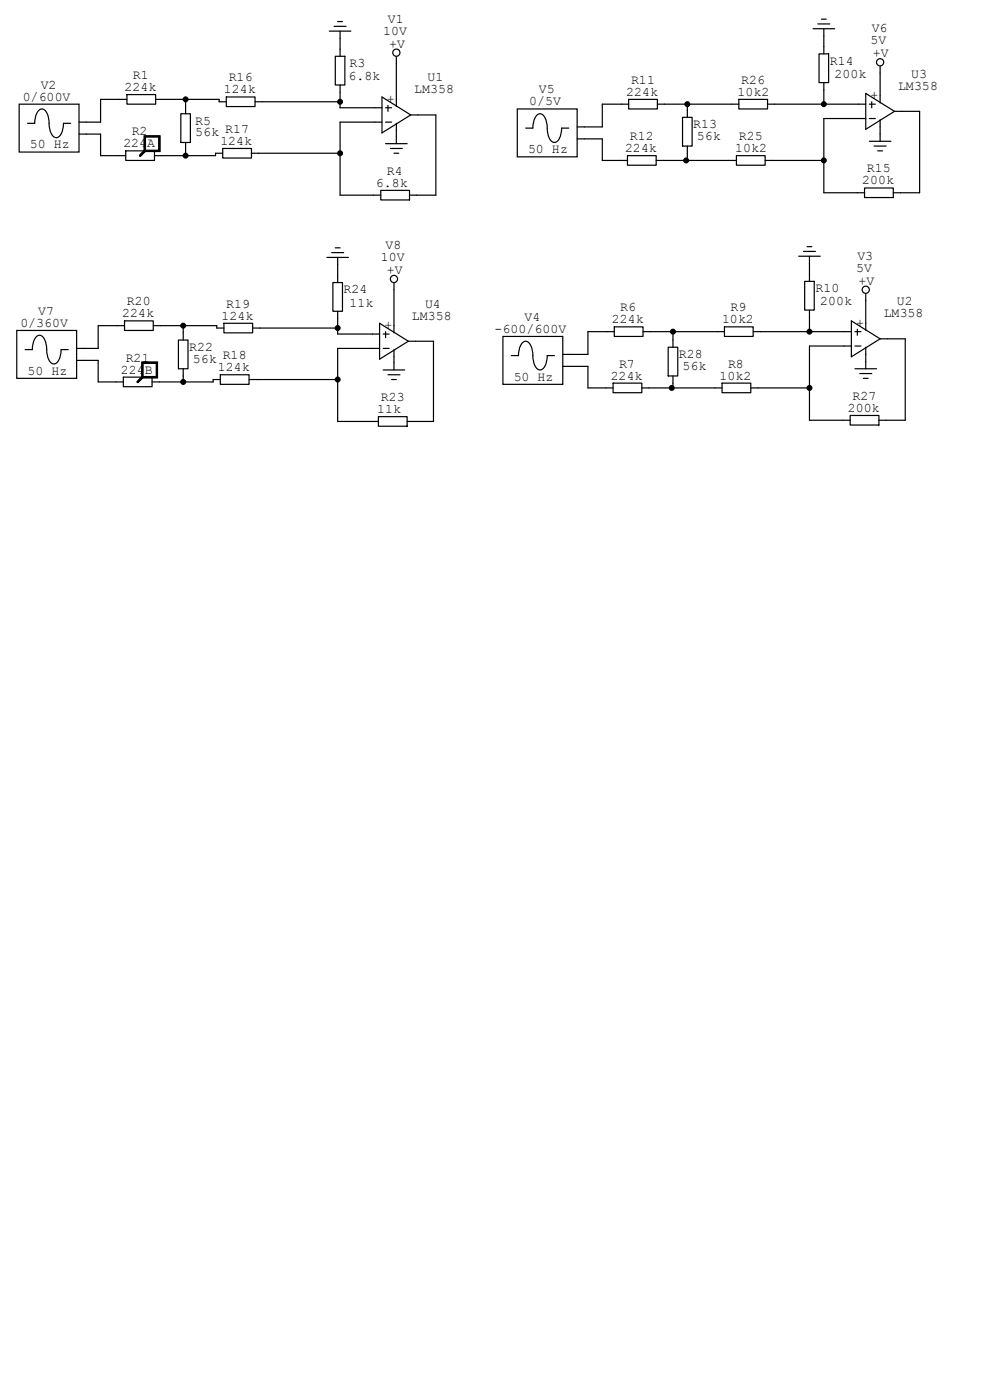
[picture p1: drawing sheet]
<svg xmlns="http://www.w3.org/2000/svg" width="210mm" height="297mm" viewBox="0 0 210 297" stroke-linecap="round" stroke-linejoin="round" font-family="sans-serif">
<g fill="none" stroke="#000" stroke-width=".25">
<path d="M84.1 11.9v1.6M79.5 22.9h1.5M79.5 25.9h1.5M81 20.6l6.1 3.8-6.1 3.8zM81.8 22.9h1.3M81.8 25.9h1.3M81.8 30.5h4.6M82.3 22.4v1.2M82.8 31.5h2.5M83.6 32.5h1M84.1 21.1v1.5M84.1 26.2v1.5"/>
<path d="M84.1 29v1.5M87.1 24.4h1.5"/>
</g>
<circle cx="84.1" cy="11.2" r=".76" fill="#fff" stroke="#000" stroke-width=".25"/>
<path d="M69.8 6.6h4.6M70.9 5.6h2.5M71.6 4.6h1M72.1 6.6v1.5" fill="none" stroke="#000" stroke-width=".25"/>
<path d="M4.1 22.1h12.7v10.2h-12.7z" fill-rule="evenodd" fill="#fff" stroke="#000" stroke-width=".25"/>
<path d="M5.8 26.2h1.6a3.4 3.4 0 0 1 1.1-3 1.19 1.19 0 0 1 1.6 1.1l.3 1.9a3.4 3.4 0 0 0 1.2 2.9 1.19 1.19 0 0 0 1.5-1l.4-1.9h1.5M16.8 25.9h1.5M16.8 28.4h1.5" fill="none" stroke="#000" stroke-width=".25"/>
<path d="M30.7 29h3.1v3h-3.1z" fill-rule="evenodd" fill="#fff" stroke="#000" stroke-width=".51"/>
<path d="M30.7 32l-1 1" fill="none" stroke="#000" stroke-width=".51"/>
<path d="M30.2 77h3.1v3h-3.1z" fill-rule="evenodd" fill="#fff" stroke="#000" stroke-width=".51"/>
<path d="M30.2 80l-1 1" fill="none" stroke="#000" stroke-width=".51"/>
<path d="M3.6 70.1h12.7v10.2h-12.7z" fill-rule="evenodd" fill="#fff" stroke="#000" stroke-width=".25"/>
<path d="M69.3 54.6h4.6M70.4 53.6h2.5M71.1 52.6h1M71.6 54.6v1.5M83.6 59.9v1.6M5.3 74.2h1.6a3.4 3.4 0 0 1 1.1-3 1.19 1.19 0 0 1 1.6 1.1l.3 1.9a3.4 3.4 0 0 0 1.2 2.9 1.19 1.19 0 0 0 1.5-1l.4-1.9h1.5M16.3 73.9h1.5M16.3 76.5h1.5" fill="none" stroke="#000" stroke-width=".25"/>
<circle cx="83.6" cy="59.2" r=".76" fill="#fff" stroke="#000" stroke-width=".25"/>
<g fill="none" stroke="#000" stroke-width=".25">
<path d="M79 70.9h1.5M79 73.9h1.5M80.5 68.6l6.1 3.8-6.1 3.8zM81.3 78.5h4.6M81.3 70.9h1.2M81.3 73.9h1.2M81.8 70.4v1.2M82.3 79.5h2.5M83.6 69.1v1.5M83.6 74.2v1.5M83.6 77v1.5M86.6 72.4h1.5"/>
<path d="M83.1 80.5h1"/>
</g>
<path d="M109.7 23.1h12.7v10.2h-12.7z" fill-rule="evenodd" fill="#fff" stroke="#000" stroke-width=".25"/>
<path d="M172.5 6.1h4.5M173.5 5.1h2.5M174.2 4.1h1.1M174.8 6.1v1.5M186.7 14v1.5M111.5 27.2h1.5a3.4 3.4 0 0 1 1.2-3 1.19 1.19 0 0 1 1.5 1.1l.4 1.9a3.4 3.4 0 0 0 1.2 2.9 1.19 1.19 0 0 0 1.5-1l.3-1.9h1.5M122.4 26.9h1.6M122.4 29.5h1.6" fill="none" stroke="#000" stroke-width=".25"/>
<circle cx="186.7" cy="13.2" r=".76" fill="#fff" stroke="#000" stroke-width=".25"/>
<g fill="none" stroke="#000" stroke-width=".25">
<path d="M183.6 19.8l6.1 3.8-6.1 3.8zM182.1 22.1h1.5M182.1 25.1h1.5M184.4 30h4.6M184.4 22.1h1.3M184.4 25.1h1.3M184.9 21.6v1.3M185.4 31h2.6M186.2 32h1M186.7 20.3v1.5M186.7 25.4v1.5M186.7 28.4v1.6"/>
<path d="M189.7 23.6h1.6M179.1 70.4h1.5M179.1 73.4h1.5M180.6 68.1l6.1 3.8-6.1 3.8zM181.4 70.4h1.2M181.4 73.4h1.2M181.4 78.2h4.5M181.9 69.8v1.3M182.4 79.2h2.5M183.6 62.2v1.6M183.6 68.6v1.5M183.6 73.7v1.5"/>
<path d="M183.6 76.7v1.5M186.7 71.9h1.5M183.1 80.3h1"/>
</g>
<circle cx="183.6" cy="61.5" r=".76" fill="#fff" stroke="#000" stroke-width=".25"/>
<path d="M169.4 54.4h4.6M170.4 53.3h2.6M171.2 52.3h1M171.7 54.4v1.5" fill="none" stroke="#000" stroke-width=".25"/>
<path d="M106.7 71.4h12.7v10.1h-12.7z" fill-rule="evenodd" fill="#fff" stroke="#000" stroke-width=".25"/>
<g fill="none" stroke="#000" stroke-width=".25">
<path d="M71.1 11.9h2.1v6.1h-2.1zM72.1 10.4v1.5M72.1 18v1.6M173.7 11.4h2.1v6.1h-2.1zM174.8 9.9v1.5M174.8 17.5v1.5M25.1 33h1.6M25.4 21.1h1.5M26.7 32h6.1v2h-6.1zM26.9 20.1h6.1v2h-6.1zM32.8 33h1.5M33 21.1h1.5"/>
<path d="M38.4 24.1h2v6.1h-2zM39.4 22.6v1.5M39.4 30.2v1.5M45.7 32.5h1.5M46.5 21.6h1.5M47.2 31.5h6.1v2h-6.1zM48 20.6h6.1v2h-6.1zM53.3 32.5h1.6M54.1 21.6h1.5M131.6 34h1.5M131.8 22.1h1.5M133.1 33h6.1v2.1h-6.1z"/>
<path d="M133.3 21.1h6.1v2h-6.1zM139.2 34h1.5M139.4 22.1h1.6M144.8 24.9h2v6.1h-2zM145.8 23.4v1.5M145.8 31v1.5M154.7 34h1.5M155.2 22.1h1.5M156.2 33h6.1v2.1h-6.1zM156.7 21.1h6.1v2h-6.1zM162.3 34h1.5M162.8 22.1h1.5"/>
<path d="M183.4 39.9h6.1v2h-6.1zM70.6 59.9h2v6.1h-2zM71.6 58.4v1.5M79.2 41.4h1.6M80.8 40.4h6.1v2h-6.1zM86.9 41.4h1.5M170.7 59.7h2v6.1h-2zM171.7 58.2v1.5M181.9 40.9h1.5M189.5 40.9h1.5M24.9 69.1h1.5M26.4 68.1h6.1v2h-6.1z"/>
<path d="M32.5 69.1h1.5M37.8 72.1h2.1v6.1h-2.1zM38.9 70.6v1.5M38.9 78.2v1.6M46 69.6h1.5M46.7 79.5h6.1v2h-6.1zM47.5 68.6h6.1v2h-6.1zM53.6 69.6h1.5M71.6 66v1.6M108.5 75.4h1.5a3.4 3.4 0 0 1 1.2-2.9 1.19 1.19 0 0 1 1.5 1l.3 1.9a3.4 3.4 0 0 0 1.2 3 1.19 1.19 0 0 0 1.5-1.1l.4-1.9h1.5M119.4 75.2h1.5M119.4 77.7h1.5"/>
<path d="M128.8 70.4h1.5M130.3 69.3h6.1v2.1h-6.1zM136.4 70.4h1.5M141.7 73.7h2.1v6.1h-2.1zM142.7 72.1v1.6M142.7 79.8v1.5M152.1 70.4h1.6M153.7 69.3h6.1v2.1h-6.1zM159.8 70.4h1.5M171.7 65.8v1.5M24.6 81h1.6M26.2 80h6.1v2h-6.1z"/>
<path d="M32.3 81h1.5M45.2 80.5h1.5M52.8 80.5h1.6M78.7 89.4h1.6M80.3 88.4h6.1v2h-6.1zM86.4 89.4h1.5M128.5 82.3h1.5M130 81.3h6.1v2h-6.1zM136.1 82.3h1.6M151.6 82.3h1.6M153.2 81.3h6.1v2h-6.1zM159.3 82.3h1.5"/>
<path d="M178.8 89.2h1.5M180.3 88.1h6.1v2.1h-6.1zM186.4 89.2h1.6"/>
</g>
<path d="M30.7 29h3.1v3h-3.1z" fill-rule="evenodd" fill="#fff" stroke="#000" stroke-width=".51"/>
<path d="M30.7 32l-1 1" fill="none" stroke="#000" stroke-width=".51"/>
<path d="M30.2 77h3.1v3h-3.1z" fill-rule="evenodd" fill="#fff" stroke="#000" stroke-width=".51"/>
<path d="M30.2 80l-1 1" fill="none" stroke="#000" stroke-width=".51"/>
<g fill="none" stroke="#000" stroke-width=".25">
<path d="M72.1 8.1v2.3M72.1 19.6v3.3h7.4M84.1 13.5v7.6M174.8 7.6v2.3M174.8 19v3.4M186.7 15.5v4.8M18.3 28.4h3v4.6h3.8M25.4 21.1h-4.1v4.8h-3M34.5 21.1h12v.5M39.4 21.1v1.5M39.4 31.7v1.3M45.7 32.5v.5h-11.4"/>
<path d="M54.9 32.5h17.2M55.6 21.6h16.5M79.5 25.9h-7.4v15.5h7.1M84.1 27.7v1.3M88.6 24.4h3.9v17h-4.1M124 29.5h3.8v4.5h3.8M131.8 22.1h-4v4.8h-3.8M140.7 34h14M141 22.1h14.2M145.8 22.1v1.3M145.8 32.5v1.5M163.8 34h11"/>
<path d="M164.3 22.1h17.8M174.8 22.4h.1M182.1 25.1h-7.3v15.8h7.1M186.7 26.9v1.5M191.3 23.6h3.8v17.3h-4.1M71.6 56.1v2.3M171.7 55.9v2.3M17.8 76.5h3v4.5h3.8M24.9 69.1h-4.1v4.8h-3M34 69.1h12v.5M38.9 69.1v1.5M38.9 79.8v1.2"/>
<path d="M55.1 69.6h16.5M71.6 67.6v3.3h7.4M79 73.9h-7.4v15.5h7.1M83.6 61.5v7.6M83.6 75.7v1.3M88.1 72.4h3.8v17h-4M120.9 77.7h3.8v4.6h3.8M128.8 70.4h-4.1v4.8h-3.8M137.9 70.4h14.2M142.7 70.4v1.7M161.3 70.4h17.8M171.7 70.6h.1"/>
<path d="M171.7 67.3v3.3M179.1 73.4h-7.4v15.8h7.1M183.6 63.8v4.8M183.6 75.2v1.5M188.2 71.9h3.8v17.3h-4M45.2 80.5v.5h-11.4M54.4 80.5h17.2M137.7 82.3h13.9M142.7 81.3v1M160.8 82.3h10.9"/>
</g>
<g fill="#000" stroke="#000" stroke-width=".25">
<circle cx="39.4" cy="21.1" r=".51"/>
<circle cx="39.4" cy="33" r=".51"/>
<circle cx="72.1" cy="21.6" r=".51"/>
<circle cx="72.1" cy="32.5" r=".51"/>
<circle cx="145.5" cy="34" r=".51"/>
<circle cx="145.8" cy="22.1" r=".51"/>
<circle cx="174.8" cy="34" r=".51"/>
<circle cx="174.8" cy="22.1" r=".51"/>
<circle cx="38.9" cy="69.1" r=".51"/>
<circle cx="71.6" cy="69.6" r=".51"/>
<circle cx="142.7" cy="70.4" r=".51"/>
<circle cx="171.7" cy="70.4" r=".51"/>
<circle cx="38.9" cy="81" r=".51"/>
<circle cx="71.6" cy="80.5" r=".51"/>
<circle cx="142.5" cy="82.3" r=".51"/>
<circle cx="171.7" cy="82.3" r=".51"/>
</g>
<g font-size="2.8">
<text x="82.3" y="4.8">V1</text>
<text x="81.3" y="7.4">10V</text>
<text x="82.6" y="10.2">+V</text>
<text x="184.7" y="9.4">5V</text>
<text x="184.9" y="6.9">V6</text>
<text x="28.2" y="16.8">R1</text>
<text x="48.5" y="17.3">R16</text>
<text x="73.9" y="17">6.8k</text>
<text x="74.2" y="14.2">R3</text>
<text x="90.7" y="17.3">U1</text>
<text x="133.9" y="17.8">R11</text>
<text x="157.2" y="17.8">R26</text>
<text x="176" y="13.7">R14</text>
<text x="177" y="16.5">200k</text>
<text x="185.2" y="12.2">+V</text>
<text x="193.3" y="16.5">U3</text>
<text x="4.8" y="21.3">0/600V</text>
<text x="8.6" y="18.8">V2</text>
<text x="26.4" y="19.3">224k</text>
<text x="47.5" y="19.8">124k</text>
<text x="82" y="21.8">+</text>
<text x="87.9" y="19.8">LM358</text>
<text x="112.3" y="22.4">0/5V</text>
<text x="114.3" y="19.8">V5</text>
<text x="132.8" y="20.3">224k</text>
<text x="156.5" y="20.3">10k2</text>
<text x="184.7" y="21.1">+</text>
<text x="190.5" y="19.1">LM358</text>
<text x="27.9" y="28.7">R2</text>
<text x="41.4" y="26.4">R5</text>
<text x="41.4" y="29">56k</text>
<text x="47.8" y="28.2">R17</text>
<text x="133.6" y="29.7">R12</text>
<text x="147.1" y="27.2">R13</text>
<text x="147.8" y="29.7">56k</text>
<text x="156.7" y="29.7">R25</text>
<text x="6.4" y="31.5">50 Hz</text>
<text x="26.2" y="31.2">224k</text>
<text x="31.2" y="31.2">A</text>
<text x="46.7" y="30.7">124k</text>
<text x="112" y="32.5">50 Hz</text>
<text x="132.6" y="32.3">224k</text>
<text x="156" y="32.3">10k2</text>
<text x="79.8" y="39.6">6.8k</text>
<text x="82" y="37.1">R4</text>
<text x="182.9" y="39.1">200k</text>
<text x="183.9" y="36.6">R15</text>
<text x="81.8" y="52.8">V8</text>
<text x="80.8" y="55.4">10V</text>
<text x="82" y="58.2">+V</text>
<text x="181.6" y="57.7">5V</text>
<text x="181.9" y="55.1">V3</text>
<text x="26.9" y="64.8">R20</text>
<text x="48" y="65.3">R19</text>
<text x="72.9" y="62.2">R24</text>
<text x="74.2" y="65">11k</text>
<text x="90.2" y="65.3">U4</text>
<text x="173" y="62">R10</text>
<text x="174" y="64.8">200k</text>
<text x="182.1" y="60.5">+V</text>
<text x="190.2" y="64.8">U2</text>
<text x="4.3" y="69.3">0/360V</text>
<text x="8.1" y="66.8">V7</text>
<text x="25.9" y="67.3">224k</text>
<text x="47" y="67.8">124k</text>
<text x="81.5" y="69.9">+</text>
<text x="87.4" y="67.8">LM358</text>
<text x="104.9" y="70.6">-600/600V</text>
<text x="111.3" y="68.1">V4</text>
<text x="129.8" y="68.6">224k</text>
<text x="131.6" y="66">R6</text>
<text x="153.2" y="68.6">10k2</text>
<text x="154.9" y="66">R9</text>
<text x="181.6" y="69.3">+</text>
<text x="187.5" y="67.3">LM358</text>
<text x="26.7" y="76.7">R21</text>
<text x="40.1" y="74.4">R22</text>
<text x="40.9" y="77">56k</text>
<text x="47.2" y="76.2">R18</text>
<text x="131.3" y="78">R7</text>
<text x="144" y="75.9">R28</text>
<text x="154.4" y="78">R8</text>
<text x="5.8" y="79.5">50 Hz</text>
<text x="25.7" y="79.2">224k</text>
<text x="30.7" y="79.2">B</text>
<text x="46.2" y="78.7">124k</text>
<text x="109" y="80.8">50 Hz</text>
<text x="129.5" y="80.5">224k</text>
<text x="144.8" y="78.5">56k</text>
<text x="152.7" y="80.5">10k2</text>
<text x="80" y="87.6">11k</text>
<text x="80.8" y="85.1">R23</text>
<text x="179.8" y="87.4">200k</text>
<text x="180.9" y="84.8">R27</text>
</g>
</svg>
